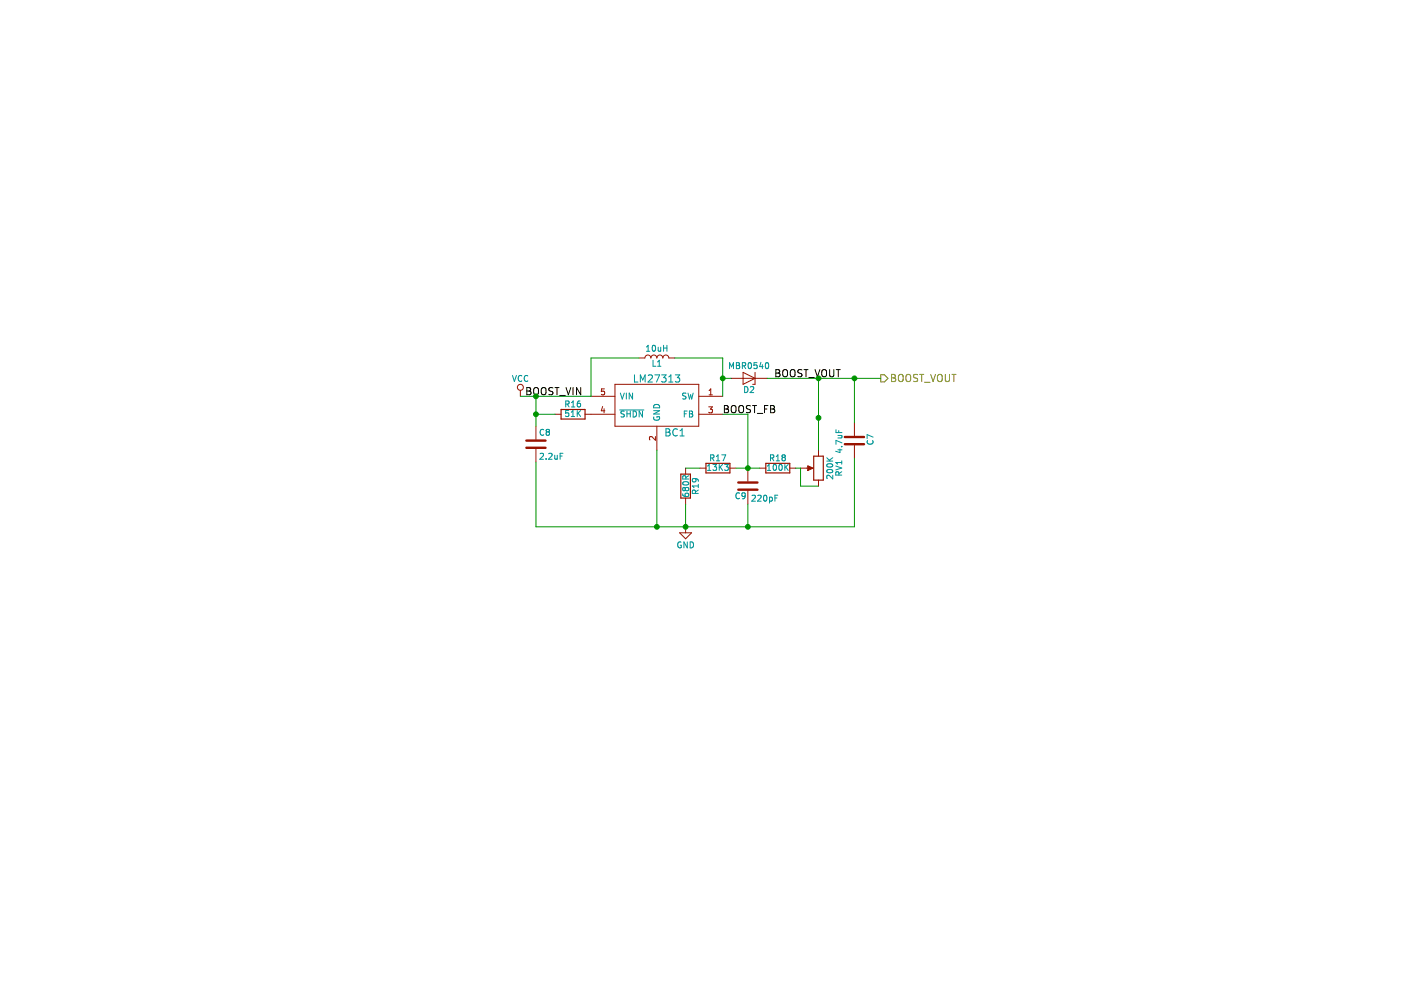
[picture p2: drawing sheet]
EESchema Schematic File Version 2
LIBS:power
LIBS:device
LIBS:transistors
LIBS:conn
LIBS:linear
LIBS:regul
LIBS:74xx
LIBS:cmos4000
LIBS:adc-dac
LIBS:memory
LIBS:xilinx
LIBS:microcontrollers
LIBS:dsp
LIBS:microchip
LIBS:analog_switches
LIBS:motorola
LIBS:texas
LIBS:intel
LIBS:audio
LIBS:interface
LIBS:digital-audio
LIBS:philips
LIBS:display
LIBS:cypress
LIBS:siliconi
LIBS:opto
LIBS:atmel
LIBS:contrib
LIBS:valves
LIBS:kamaji
LIBS:switches
LIBS:kamaji-cache
EELAYER 25 0
EELAYER END
$Descr A4 11693 8268
encoding utf-8
Sheet 2 2
Title "Boost converter for Kamaji"
Date ""
Rev ""
Comp ""
Comment1 ""
Comment2 ""
Comment3 ""
Comment4 ""
$EndDescr
$Comp
L L L1
U 1 1
P 5480 2990
F 0 "L1" V 5430 2990 50  0000 C CNN
F 1 "10uH" V 5555 2990 50  0000 C CNN
F 2 "kamaji:Inductor_PIS2408_SMD" H 5480 2990 50  0001 C CNN
F 3 "" H 5480 2990 50  0001 C CNN
	1    5480 2990
	0    -1   -1   0   
$EndComp
$Comp
L D_Zener D2
U 1 1
P 6250 3160
F 0 "D2" H 6250 3260 50  0000 C CNN
F 1 "MBR0540" H 6250 3060 50  0000 C CNN
F 2 "Diodes_SMD:D_SOD-323_HandSoldering" H 6250 3160 50  0001 C CNN
F 3 "" H 6250 3160 50  0001 C CNN
	1    6250 3160
	-1   0    0    1   
$EndComp
$Comp
L R R18
U 1 1
P 6490 3910
F 0 "R18" V 6570 3910 50  0000 C CNN
F 1 "100K" V 6490 3910 50  0000 C CNN
F 2 "Resistors_SMD:R_1206_HandSoldering" V 6420 3910 50  0001 C CNN
F 3 "" H 6490 3910 50  0001 C CNN
	1    6490 3910
	0    -1   -1   0   
$EndComp
$Comp
L C C9
U 1 1
P 6240 4060
F 0 "C9" H 6130 3980 50  0000 L CNN
F 1 "220pF" H 6265 3960 50  0000 L CNN
F 2 "Capacitors_SMD:C_1206_HandSoldering" H 6278 3910 50  0001 C CNN
F 3 "" H 6240 4060 50  0001 C CNN
	1    6240 4060
	1    0    0    -1  
$EndComp
$Comp
L R R17
U 1 1
P 5990 3910
F 0 "R17" V 6070 3910 50  0000 C CNN
F 1 "13K3" V 5990 3910 50  0000 C CNN
F 2 "Resistors_SMD:R_1206_HandSoldering" V 5920 3910 50  0001 C CNN
F 3 "" H 5990 3910 50  0001 C CNN
	1    5990 3910
	0    -1   -1   0   
$EndComp
$Comp
L R R16
U 1 1
P 4780 3460
F 0 "R16" V 4860 3460 50  0000 C CNN
F 1 "51K" V 4780 3460 50  0000 C CNN
F 2 "Resistors_SMD:R_1206_HandSoldering" V 4710 3460 50  0001 C CNN
F 3 "" H 4780 3460 50  0001 C CNN
	1    4780 3460
	0    -1   -1   0   
$EndComp
$Comp
L LM27313 BC1
U 1 1
P 5480 3410
F 0 "BC1" H 5630 3210 60  0000 C CNN
F 1 "LM27313" H 5480 3660 60  0000 C CNN
F 2 "TO_SOT_Packages_SMD:SOT-23-5_HandSoldering" H 5580 3360 60  0001 C CNN
F 3 "" H 5580 3360 60  0001 C CNN
	1    5480 3410
	1    0    0    -1  
$EndComp
$Comp
L C C8
U 1 1
P 4470 3710
F 0 "C8" H 4495 3810 50  0000 L CNN
F 1 "2.2uF" H 4495 3610 50  0000 L CNN
F 2 "Capacitors_SMD:C_1206_HandSoldering" H 4508 3560 50  0001 C CNN
F 3 "" H 4470 3710 50  0001 C CNN
	1    4470 3710
	1    0    0    -1  
$EndComp
$Comp
L POT RV1
U 1 1
P 6830 3910
F 0 "RV1" V 6655 3910 50  0000 C CNN
F 1 "200K" V 6730 3910 50  0000 C CNN
F 2 "Potentiometers:Potentiometer_Trimmer_Bourns_3339P_Horizontal" H 6830 3910 50  0001 C CNN
F 3 "" H 6830 3910 50  0001 C CNN
	1    6830 3910
	-1   0    0    1   
$EndComp
$Comp
L C C7
U 1 1
P 7130 3680
F 0 "C7" V 7260 3640 50  0000 L CNN
F 1 "4.7uF" V 7000 3570 50  0000 L CNN
F 2 "Capacitors_SMD:C_1206_HandSoldering" H 7168 3530 50  0001 C CNN
F 3 "" H 7130 3680 50  0001 C CNN
	1    7130 3680
	1    0    0    -1  
$EndComp
$Comp
L R R19
U 1 1
P 5720 4060
F 0 "R19" V 5800 4060 50  0000 C CNN
F 1 "680R" V 5720 4060 50  0000 C CNN
F 2 "Resistors_SMD:R_1206_HandSoldering" V 5650 4060 50  0001 C CNN
F 3 "" H 5720 4060 50  0001 C CNN
	1    5720 4060
	1    0    0    -1  
$EndComp
Text HLabel 7350 3160 2    60   Output ~ 0
BOOST_VOUT
$Comp
L VCC #PWR057
U 1 1
P 4340 3310
F 0 "#PWR057" H 4340 3160 50  0001 C CNN
F 1 "VCC" H 4340 3460 50  0000 C CNN
F 2 "" H 4340 3310 50  0001 C CNN
F 3 "" H 4340 3310 50  0001 C CNN
	1    4340 3310
	1    0    0    -1  
$EndComp
$Comp
L GND #PWR058
U 1 1
P 5720 4400
F 0 "#PWR058" H 5720 4150 50  0001 C CNN
F 1 "GND" H 5720 4250 50  0000 C CNN
F 2 "" H 5720 4400 50  0001 C CNN
F 3 "" H 5720 4400 50  0001 C CNN
	1    5720 4400
	1    0    0    -1  
$EndComp
Text Label 4380 3310 0    60   ~ 0
BOOST_VIN
Text Label 6460 3160 0    60   ~ 0
BOOST_VOUT
Text Label 6030 3460 0    60   ~ 0
BOOST_FB
Wire Wire Line
	5630 2990 6030 2990
Wire Wire Line
	6030 2990 6030 3310
Wire Wire Line
	6100 3160 6030 3160
Connection ~ 6030 3160
Wire Wire Line
	6140 3910 6340 3910
Connection ~ 6240 3910
Wire Wire Line
	6030 3460 6240 3460
Wire Wire Line
	6240 3460 6240 3910
Wire Wire Line
	4340 3310 4930 3310
Wire Wire Line
	6240 4400 6240 4210
Wire Wire Line
	5480 4400 5480 3760
Wire Wire Line
	4470 3860 4470 4400
Wire Wire Line
	5720 3910 5840 3910
Wire Wire Line
	4630 3460 4470 3460
Wire Wire Line
	6640 3910 6680 3910
Wire Wire Line
	4930 3310 4930 2990
Wire Wire Line
	4930 2990 5330 2990
Wire Wire Line
	4470 3310 4470 3560
Connection ~ 4470 3310
Connection ~ 4470 3460
Wire Wire Line
	5720 4400 5720 4210
Wire Wire Line
	6680 3910 6680 4060
Wire Wire Line
	6680 4060 6830 4060
Wire Wire Line
	6830 3160 6830 3760
Connection ~ 6830 3490
Wire Wire Line
	4470 4400 7130 4400
Connection ~ 5480 4400
Connection ~ 5720 4400
Connection ~ 6240 4400
Wire Wire Line
	7130 4400 7130 3830
Wire Wire Line
	6400 3160 7350 3160
Wire Wire Line
	7130 3160 7130 3530
Connection ~ 7130 3160
Connection ~ 6830 3160
$EndSCHEMATC
